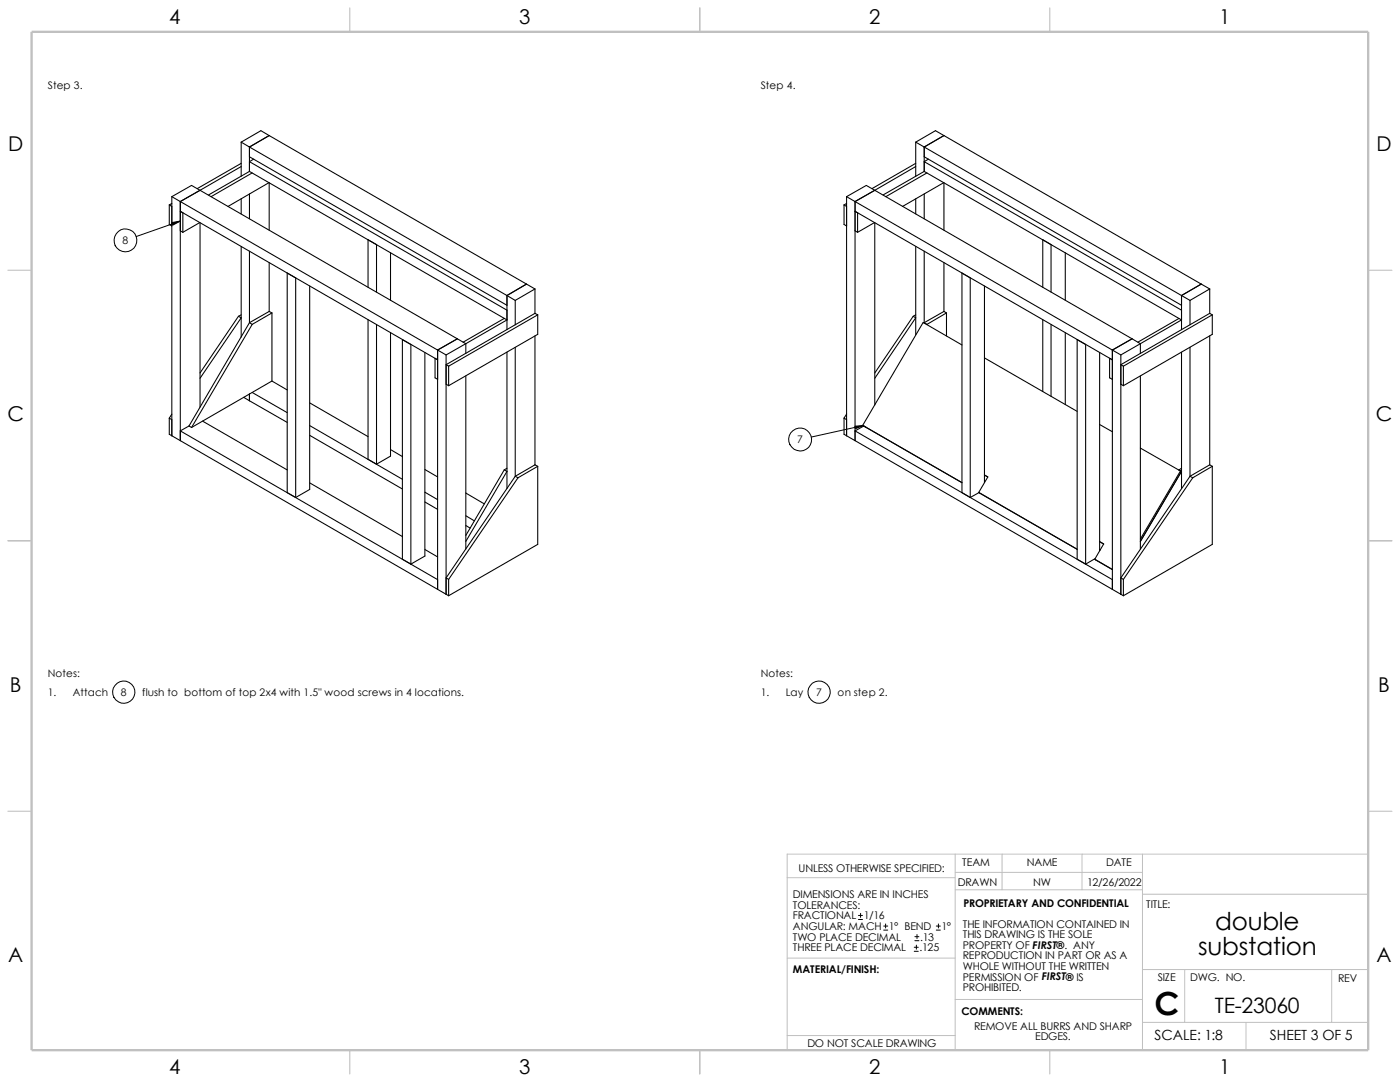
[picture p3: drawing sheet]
<svg xmlns="http://www.w3.org/2000/svg" width="279mm" height="216mm" viewBox="0 0 279 216" stroke-linecap="round" stroke-linejoin="round" font-family="sans-serif">
<g fill="none" stroke="#c0c0c0" stroke-width=".2">
<path d="M157.1 175.1h33.5M190.6 174.1h37.4M190.6 177.5h37.4M190.6 170.4v39.1M200 170.4v7.1M215.9 170.4v7.1M228 178.4h45M228 170.4v39.1M273 170.4h-115.9v39.1M157.1 191.2h33.6M190.6 199.4h37.4M228 193.5h45"/>
<path d="M236.4 193.5v10.5M265.8 193.5v10.5M157.1 206.6h33.5M228 204h45M248.7 204v5.5"/>
</g>
<path d="M69.8 1.6v4.7M139.7 1.6v4.7M209.5 1.6v4.7M1.6 53.9h4.7M273 53.9h4.8M1.6 107.9h4.7M273 107.9h4.8M1.6 161.9h4.7M273 161.9h4.8M69.8 209.5v4.8M139.7 209.5v4.8M209.5 209.5v4.8" fill="none" stroke="#c0c0c0" stroke-width=".21"/>
<path d="M6.3 6.3h266.7v203.2h-266.7z" fill="none" stroke="#c0c0c0" stroke-width=".47"/>
<g fill="none" stroke="#000" stroke-width=".21">
<path d="M34.3 39.2v47.8M34.3 39.2l1.7 1M39.9 38l-3.9 2.2M39.9 38l51.4 29.6M39.9 38l-1.7-1-3.9 2.2M48.1 33.2l-8.2 4.8M48.1 32.6l-8.7 5M48.1 28.4v6.8M48.1 39.7v3M48.1 28.4l1.7 .9M49.8 34.2l-8.2 4.7M49.8 34.2l51.4 29.6-8.2 4.8"/>
<path d="M49.8 29.3v4.9M49.8 38.7v4.9M49.8 31.3l51.4 29.6M49.8 29.3l51.4 29.7M50.3 34.5l-8.2 4.7M50.6 31.7l-.8 .6 51.4 29.6M53.7 36.4l-8.2 4.8M53.7 27.1l-3.9 2.2M53.7 36.4v9.5M53.7 27.1l-1.6-1-4 2.3M53.7 27.1l51.4 29.6M169 39.2v47.8"/>
<path d="M169 39.2l1.6 1M174.6 38l-4 2.2M174.6 38l51.3 29.6M174.6 38l-1.7-1-3.9 2.2M182.8 33.2l-8.2 4.8M182.8 32.6l-8.8 5M182.8 28.4v6.8M182.8 39.7v3M182.8 28.4l1.6 .9M184.4 34.2l-8.2 4.7M184.4 34.2l51.4 29.6-8.2 4.8M184.4 29.3v4.9"/>
<path d="M184.4 38.7v4.9M184.4 31.3l51.4 29.6M184.4 29.3l51.4 29.7M185 34.5l-8.2 4.7M185.3 31.7l-.9 .6 51.4 29.6M188.3 36.4l-8.2 4.8M188.4 27.1l-4 2.2M188.4 36.4v9.5M188.4 27.1l-1.7-1-3.9 2.3M188.4 27.1l51.3 29.6M33.8 40.9l.5 .3M33.8 40.9v3.9l.5 .3"/>
<path d="M34.3 40.6l-.5 .3M36 46.1l.5 .3M36 40.2v47.7M36 40.2l51.3 29.6M36.5 46.4v-3.9l-.5-.3 51.3 29.6-.5-.3v3.9l.5 .3M39.9 44.4l-3.4 2M39.9 44.4v36.8M48.1 49.2v18.1M49.8 50.1v14.3M53.7 52.4v9.7M57.3 54.5l1.7 1v43.8l-1.7-1zM61.8 57.1v40.6l-2.8 1.6"/>
<path d="M73.4 57.3v-9.5l1.7 1v9.5M77.9 50.4v9.5M101.2 59v6.8M101.2 59l1.6 .9M102.8 59.9v4.9M105.1 56.7l-3.9 2.3M105.1 56.7l1.7 1M106.8 57.7l-4 2.2M106.8 57.7v4.8M168.4 40.9l.6 .3M168.4 40.9v3.9l.6 .3M169 40.6l-.6 .3"/>
<path d="M170.6 46.1l.6 .3M170.6 40.2v47.7M170.6 40.2l51.4 29.6M171.2 46.4v-3.9l-.6-.3 51.4 29.6-.6-.3v3.9l.6 .3M174.5 44.4l-3.3 2M174.6 44.4v36.4M182.8 49.2v17.6M184.4 50.1v14.3M188.4 52.4v9.7M192 54.5l1.6 1v43.8l-1.6-1zM196.5 57.1v39.2M208.1 57.3v-9.5l1.7 1v9.5"/>
<path d="M212.6 50.4v9.5M235.8 59v6.8M235.8 59l1.7 .9M237.5 59.9v4.9M239.7 56.7l-3.9 2.3M239.7 56.7l1.7 1M241.4 57.7l-3.9 2.2M241.4 57.7v4.8M47.6 63.1l.5 .3-8.2 12.1M47.6 63.1l-7.7 11.3M48.1 62.8l-.5 .3M48.6 79.3l1.2 .7"/>
<path d="M49.8 64.4l.5 .3M49.8 64.4l-12.1 20.6M49.8 78.6v1.4M49.8 80l7.5 4.3M50.3 64.7l-12.1 20.6M50.3 78.3l7 4M53.7 62.1l.6 .3M53.7 62.1l-3.9 2.3M54.3 62.4l-4 2.3M54.3 62.4v13.6M54.3 76l-16.1 9.3M54.3 76l3 1.8"/>
<path d="M73.4 63.8v27.9l1.7 .9M75.1 64.8v27.8M77.9 66.4v24.6l-2.8 1.6M80.3 67.8l1.7 .9v43.9l-1.7-1zM84.8 70.4v40.6l-2.8 1.6M87.3 69.8v47.8M87.3 69.8l1.7 1M89 76.7l.5 .3M89 70.8v47.8M89.5 73.1v3.9M91.3 67.6l-4 2.2M91.3 67.6l1.7 1"/>
<path d="M93 68.6l-4 2.2M93 68.6v1.9M93 75v34.6M100.6 63.5l-8.2 4.8M101.2 70.3v27.2M102.8 69.3v25.7M106.8 62.5l-17.8 10.3 .5 .3M106.8 62.5l.5 .3M106.8 67v25.8M107.3 62.8l-17.8 10.3M107.3 62.8v3.9l-17.8 10.3M182.2 63.1l.6 .3-8.2 12.1"/>
<path d="M182.2 63.1l-7.6 11.3M182.8 62.8l-.6 .3M184.4 64.4l.6 .3M184.4 64.4v.1M185 64.7v.1M188.4 62.1l.5 .3M188.4 62.1l-4 2.3M188.9 62.4l-3.9 2.3M188.9 62.4v4.7M192 68.8l-7.8-4.5-12 20.6M196.5 71.4l18.5 10.7M208.1 63.8v14.3"/>
<path d="M209.8 64.8v14.3M212.6 66.4v14.3M215 67.8l1.7 .9v43.9l-1.7-1zM219.5 70.4v39.5M222 69.8v47.8M222 69.8l1.7 1M223.7 76.7l.5 .3M223.7 70.8v47.8M224.2 73.1v3.9M225.9 67.6l-3.9 2.2M225.9 67.6l1.7 1M227.6 68.6l-3.9 2.2"/>
<path d="M227.6 68.6v1.9M227.6 75v34.6M235.3 63.5l-8.2 4.8M235.8 70.3v27.2M237.5 69.3v25.7M241.4 62.5l-17.7 10.3 .5 .3M241.4 62.5l.5 .3M241.4 67v25.8M241.9 62.8l-17.7 10.3M241.9 62.8v3.9l-17.7 10.3M33.8 83.4v3.3l.5 .3M33.8 83.4l.5 .3"/>
<path d="M34.3 82.6l-.5 .8M34.3 87l1.7 .9M36 87.9l51.3 29.7M37.7 85l.5 .3M37.7 85l-1.7 1 51.3 29.7M40.4 84l16.9 9.8M61.8 96.4l18.5 10.7M61.8 86.9l18.5 10.7M61.8 84.9l18.5 10.7M61.8 80.4l11.6 6.7M77.9 89.7l2.4 1.4M84.8 98.2l2.5 1.5"/>
<path d="M84.8 93.7l2.5 1.5M93 98.4l3.6 2.1M100.6 93.8l.6 .3-8.2 13.9M100.6 93.8l-7.6 13M101.2 93.4l-.6 .4M102.8 95l-13.8 20.3 .5 .3M102.8 95l.6 .3M103.4 95.3l-13.9 20.3M106.8 92.8l.5 .2M106.8 92.8l-4 2.2M107.3 93v15.6l-17.8 10.3M107.3 93l-3.9 2.3"/>
<path d="M168.4 83.4v3.3l.6 .3M168.4 83.4l.6 .3M169 82.6l-.6 .8M169 87l1.6 .9M170.6 87.9l51.4 29.7M172.2 84.9l19.8 11.4M172.2 84.9l.2 .1M172.4 85l.5 .3M172.4 85l-1.8 1 51.4 29.7M195.3 98.3l19.7 11.3M195.3 98.3l.2 .1M195.4 98.3l-1.8 1"/>
<path d="M196.5 94.8l.6 .4-1.8 3.1M219.5 84.7l2.5 1.4M227.6 89.4l8 4.6M235.3 93.8l.5 .3-8.2 13.9 8.2-13.9-.2-.1M235.3 93.8h-.1M235.6 94l-8 13.6M235.8 93.4l-.5 .4M237.5 95l-13.8 20.3 .5 .3M237.5 95l.5 .3M238 95.3l-13.8 20.3M241.4 92.8l.5 .2M241.4 92.8l-3.9 2.2"/>
<path d="M241.9 93v15.6l-17.7 10.3M241.9 93l-3.9 2.3M84.8 109.6l2.5 1.5M84.8 100.2l2.5 1.4M87.3 117.6l1.7 1M89 118.6l.5 .3M89.5 115.6v3.3M93 104.9l.8 .5M93 102.9l1.7 1M218.5 111.6l3.5 2M218.5 111.6l3.5 2.1M218.6 111.5l-1.9 1.1"/>
<path d="M219.5 108.1l.8 .4-1.8 3.1M219.5 109.6l.1 .1M222 117.6l1.7 1M223.7 118.6l.5 .3M224.2 115.6v3.3"/>
</g>
<g fill="none" stroke="#000" stroke-width=".2">
<path d="M36 44.1l-8.8 3.1M172.3 84.9l-10.4 2.3M171.3 183.5h.8M171.3 182.7h.8M171.7 182.2v.8M176.4 185.6h.8M176.4 184.8h.8M176.7 184.4v.8M182.5 189.8h.8M182.5 189h.8M182.6 187.7h.8M182.6 186.9h.8"/>
<path d="M182.9 188.6v.8M183 186.5v.8M186.9 185.6h.8M186.9 184.8h.8M187.3 184.4v.8"/>
<circle cx="25" cy="48" r="2.29"/>
<circle cx="159.7" cy="87.7" r="2.3"/>
<circle cx="24.7" cy="138.1" r="2.23"/>
<circle cx="163.5" cy="138.1" r="2.23"/>
</g>
<path d="M34.3 44.4l1.7-.3-1.5 .8zM170.6 85l1.7-.1-1.6 .7z" fill="#000" stroke="#000" stroke-width=".2"/>
<text font-size="6.4" x="230.4" y="202.6">C</text>
<g font-size="4.9">
<text x="242.5" y="185.6">double</text>
<text x="239.1" y="190.6">substation</text>
</g>
<text font-size="4.2" x="242.4" y="202.1">TE-23060</text>
<g font-size="4.1">
<text x="33.8" y="4.7">4</text>
<text x="103.6" y="4.7">3</text>
<text x="173.5" y="4.7">2</text>
<text x="243.3" y="4.7">1</text>
<text x="1.7" y="30.1">D</text>
<text x="274.7" y="30.1">D</text>
<text x="1.5" y="84">C</text>
<text x="274.6" y="84">C</text>
<text x="2" y="138">B</text>
<text x="275" y="138">B</text>
<text x="1.7" y="192">A</text>
<text x="274.7" y="192">A</text>
<text x="33.8" y="214.2">4</text>
<text x="103.6" y="214.2">3</text>
<text x="173.5" y="214.2">2</text>
<text x="243.3" y="214.2">1</text>
</g>
<g font-size="2.8">
<text x="230.4" y="207.6">SCALE: 1:8</text>
<text x="253.4" y="207.6">SHEET 3 OF 5</text>
</g>
<g font-size="2.1">
<text x="9.5" y="17.8">Step 3.</text>
<text x="151.8" y="17.8">Step 4.</text>
<text x="24.5" y="48.7">8</text>
<text x="159.1" y="88.5">7</text>
<text x="9.5" y="135.2">Notes:</text>
<text x="151.8" y="135.2">Notes:</text>
<text x="9.5" y="138.9">1.</text>
<text x="14.5" y="138.9">Attach</text>
<text x="24.1" y="138.9">8</text>
<text x="28.4" y="138.9">flush to bottom of top 2x4 with 1.5&quot; wood screws in 4 locations.</text>
<text x="151.8" y="138.9">1.</text>
<text x="156.8" y="138.9">Lay</text>
<text x="162.9" y="138.9">7</text>
<text x="167.2" y="138.9">on step 2.</text>
<text x="159.4" y="173.9">UNLESS OTHERWISE SPECIFIED:</text>
<text x="192" y="172.8">TEAM</text>
<text x="204.9" y="172.8">NAME</text>
<text x="220.8" y="172.8">DATE</text>
<text x="158.2" y="179.2">DIMENSIONS ARE IN INCHES</text>
<text x="191.1" y="176.7">DRAWN</text>
<text x="206.2" y="176.7">NW</text>
<text x="217" y="176.7">12/26/2022</text>
<text x="158.2" y="181.4">TOLERANCES:</text>
<text x="158.2" y="183.5">FRACTIONAL 1/16</text>
<text x="158.2" y="185.6">ANGULAR: MACH 1° BEND</text>
<text x="187.9" y="185.6">1°</text>
<text x="192.2" y="185.1">THE INFORMATION CONTAINED IN</text>
<text x="192.3" y="180.9">PROPRIETARY AND CONFIDENTIAL</text>
<text x="228.8" y="181.2">TITLE:</text>
<text x="158.2" y="187.7">TWO PLACE DECIMAL</text>
<text x="158.2" y="189.8">THREE PLACE DECIMAL</text>
<text x="183.5" y="189.8">.125</text>
<text x="183.6" y="187.7">.13</text>
<text x="192.2" y="187.2">THIS DRAWING IS THE SOLE</text>
<text x="192.2" y="189.3">PROPERTY OF FIRST®. ANY</text>
<text x="192.2" y="191.4">REPRODUCTION IN PART OR AS A</text>
<text x="158.2" y="194.2">MATERIAL/FINISH:</text>
<text x="192.2" y="193.5">WHOLE WITHOUT THE WRITTEN</text>
<text x="192.2" y="195.7">PERMISSION OF FIRST® IS</text>
<text x="192.2" y="197.8">PROHIBITED.</text>
<text x="231.1" y="195.7">SIZE</text>
<text x="237.5" y="195.7">DWG. NO.</text>
<text x="267" y="195.9">REV</text>
<text x="191.9" y="202.6">COMMENTS:</text>
<text x="161.1" y="208.8">DO NOT SCALE DRAWING</text>
<text x="194.4" y="205.5">REMOVE ALL BURRS AND SHARP</text>
<text x="206.6" y="207.6">EDGES.</text>
</g>
</svg>
